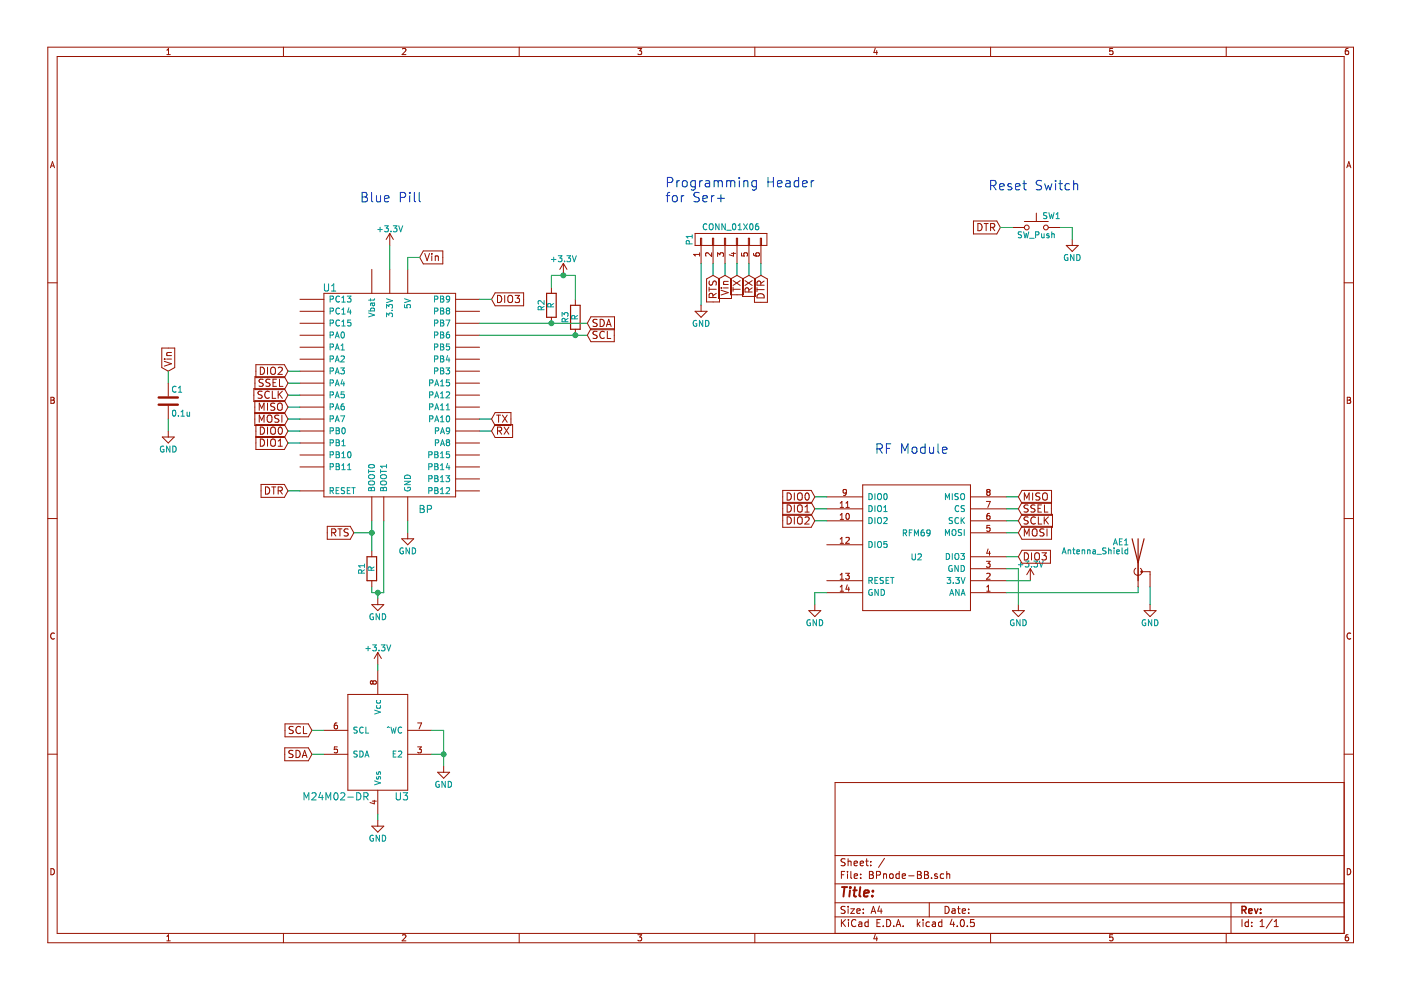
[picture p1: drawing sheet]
EESchema Schematic File Version 2
LIBS:power
LIBS:device
LIBS:transistors
LIBS:conn
LIBS:linear
LIBS:regul
LIBS:74xx
LIBS:cmos4000
LIBS:adc-dac
LIBS:memory
LIBS:xilinx
LIBS:microcontrollers
LIBS:dsp
LIBS:microchip
LIBS:analog_switches
LIBS:motorola
LIBS:texas
LIBS:intel
LIBS:audio
LIBS:interface
LIBS:digital-audio
LIBS:philips
LIBS:display
LIBS:cypress
LIBS:siliconi
LIBS:opto
LIBS:atmel
LIBS:contrib
LIBS:valves
LIBS:bluepill
LIBS:rfm69
LIBS:switches
LIBS:mechanical
LIBS:m24m02-dr
LIBS:BP-Extension-cache
EELAYER 25 0
EELAYER END
$Descr A4 11693 8268
encoding utf-8
Sheet 1 1
Title ""
Date ""
Rev ""
Comp ""
Comment1 ""
Comment2 ""
Comment3 ""
Comment4 ""
$EndDescr
$Comp
L BP U1
U 1 1
P 3250 3300
F 0 "U1" H 2750 4200 60  0000 C CNN
F 1 "BP" H 3550 2350 60  0000 C CNN
F 2 "BP:BLUEPILL-EXTENSION" H 3150 4050 60  0001 C CNN
F 3 "" H 3150 4050 60  0001 C CNN
	1    3250 3300
	1    0    0    -1  
$EndComp
$Comp
L R R1
U 1 1
P 3100 4750
F 0 "R1" V 3180 4750 50  0000 C CNN
F 1 "R" V 3100 4750 50  0000 C CNN
F 2 "Resistors_SMD:R_0805_HandSoldering" V 3030 4750 50  0001 C CNN
F 3 "" H 3100 4750 50  0000 C CNN
	1    3100 4750
	-1   0    0    1   
$EndComp
Wire Wire Line
	3100 4350 3100 4600
Wire Wire Line
	3200 4950 3200 4350
$Comp
L GND #PWR01
U 1 1
P 3150 5000
F 0 "#PWR01" H 3150 4750 50  0001 C CNN
F 1 "GND" H 3150 4850 50  0000 C CNN
F 2 "" H 3150 5000 50  0000 C CNN
F 3 "" H 3150 5000 50  0000 C CNN
	1    3150 5000
	1    0    0    -1  
$EndComp
Wire Wire Line
	3100 4900 3100 4950
Wire Wire Line
	3100 4950 3200 4950
Wire Wire Line
	3150 4950 3150 5000
Connection ~ 3150 4950
$Comp
L GND #PWR02
U 1 1
P 3400 4450
F 0 "#PWR02" H 3400 4200 50  0001 C CNN
F 1 "GND" H 3400 4300 50  0000 C CNN
F 2 "" H 3400 4450 50  0000 C CNN
F 3 "" H 3400 4450 50  0000 C CNN
	1    3400 4450
	1    0    0    -1  
$EndComp
Wire Wire Line
	3400 4350 3400 4450
$Comp
L +3.3V #PWR03
U 1 1
P 3250 2050
F 0 "#PWR03" H 3250 1900 50  0001 C CNN
F 1 "+3.3V" H 3250 2190 50  0000 C CNN
F 2 "" H 3250 2050 50  0000 C CNN
F 3 "" H 3250 2050 50  0000 C CNN
	1    3250 2050
	1    0    0    -1  
$EndComp
Wire Wire Line
	3250 2050 3250 2250
$Comp
L CONN_01X06 P1
U 1 1
P 6100 2000
F 0 "P1" H 6100 2350 50  0000 C CNN
F 1 "CONN_01X06" V 6200 2000 50  0000 C CNN
F 2 "BP:Pin_Header_Angled_1x06_Pitch2.54mm" H 6100 2000 50  0001 C CNN
F 3 "" H 6100 2000 50  0000 C CNN
	1    6100 2000
	0    -1   -1   0   
$EndComp
$Comp
L GND #PWR04
U 1 1
P 5850 2550
F 0 "#PWR04" H 5850 2300 50  0001 C CNN
F 1 "GND" H 5850 2400 50  0000 C CNN
F 2 "" H 5850 2550 50  0000 C CNN
F 3 "" H 5850 2550 50  0000 C CNN
	1    5850 2550
	1    0    0    -1  
$EndComp
Text GLabel 5950 2300 3    60   Input ~ 0
RTS
Text GLabel 6150 2300 3    60   Input ~ 0
TX
Text GLabel 6250 2300 3    60   Input ~ 0
RX
Text GLabel 6350 2300 3    60   Input ~ 0
DTR
Text GLabel 2400 4100 0    60   Input ~ 0
DTR
Text GLabel 4100 3600 2    60   Input ~ 0
RX
Text GLabel 4100 3500 2    60   Input ~ 0
TX
Wire Wire Line
	6350 2200 6350 2300
Wire Wire Line
	2400 4100 2500 4100
Wire Wire Line
	4100 3500 4000 3500
Wire Wire Line
	4000 3600 4100 3600
Wire Wire Line
	6150 2300 6150 2200
Wire Wire Line
	6250 2200 6250 2300
Wire Wire Line
	5850 2200 5850 2550
Wire Wire Line
	5950 2200 5950 2300
Text GLabel 2950 4450 0    60   Input ~ 0
RTS
Wire Wire Line
	2950 4450 3100 4450
Connection ~ 3100 4450
Text GLabel 6050 2300 3    60   Input ~ 0
Vin
Wire Wire Line
	6050 2200 6050 2300
Text GLabel 3500 2150 2    60   Input ~ 0
Vin
Wire Wire Line
	3500 2150 3400 2150
Wire Wire Line
	3400 2150 3400 2250
$Comp
L RFM69 U2
U 1 1
P 7650 4550
F 0 "U2" H 7650 4450 50  0000 C CNN
F 1 "RFM69" H 7650 4650 50  0000 C CNN
F 2 "RFM69:RFM69CW" H 7650 4150 50  0001 C CNN
F 3 "DOCUMENTATION" H 7700 4050 50  0001 C CNN
	1    7650 4550
	1    0    0    -1  
$EndComp
$Comp
L GND #PWR05
U 1 1
P 8500 5050
F 0 "#PWR05" H 8500 4800 50  0001 C CNN
F 1 "GND" H 8500 4900 50  0000 C CNN
F 2 "" H 8500 5050 50  0000 C CNN
F 3 "" H 8500 5050 50  0000 C CNN
	1    8500 5050
	1    0    0    -1  
$EndComp
$Comp
L +3.3V #PWR06
U 1 1
P 8600 4850
F 0 "#PWR06" H 8600 4700 50  0001 C CNN
F 1 "+3.3V" H 8600 4990 50  0000 C CNN
F 2 "" H 8600 4850 50  0000 C CNN
F 3 "" H 8600 4850 50  0000 C CNN
	1    8600 4850
	1    0    0    -1  
$EndComp
Text GLabel 8500 4250 2    60   Input ~ 0
SSEL
Text GLabel 8500 4350 2    60   Input ~ 0
SCLK
Text GLabel 8500 4150 2    60   Input ~ 0
MISO
Text GLabel 8500 4450 2    60   Input ~ 0
MOSI
Wire Wire Line
	8400 4750 8500 4750
Wire Wire Line
	8500 4750 8500 5050
$Comp
L GND #PWR07
U 1 1
P 6800 5050
F 0 "#PWR07" H 6800 4800 50  0001 C CNN
F 1 "GND" H 6800 4900 50  0000 C CNN
F 2 "" H 6800 5050 50  0000 C CNN
F 3 "" H 6800 5050 50  0000 C CNN
	1    6800 5050
	1    0    0    -1  
$EndComp
Wire Wire Line
	6900 4950 6800 4950
Wire Wire Line
	6800 4950 6800 5050
Wire Wire Line
	8400 4850 8600 4850
Wire Wire Line
	8400 4150 8500 4150
Wire Wire Line
	8500 4250 8400 4250
Wire Wire Line
	8400 4350 8500 4350
Wire Wire Line
	8500 4450 8400 4450
Wire Wire Line
	8400 4950 9500 4950
Text GLabel 2400 3500 0    60   Input ~ 0
MOSI
Text GLabel 2400 3300 0    60   Input ~ 0
SCLK
Text GLabel 2400 3400 0    60   Input ~ 0
MISO
Text GLabel 2400 3200 0    60   Input ~ 0
SSEL
Wire Wire Line
	2400 3200 2500 3200
Wire Wire Line
	2400 3300 2500 3300
Wire Wire Line
	2400 3400 2500 3400
Wire Wire Line
	2500 3500 2400 3500
$Comp
L SW_Push SW1
U 1 1
P 8650 1900
F 0 "SW1" H 8700 2000 50  0000 L CNN
F 1 "SW_Push" H 8650 1840 50  0000 C CNN
F 2 "BP:SMD_BUTTON" H 8650 2100 50  0001 C CNN
F 3 "" H 8650 2100 50  0000 C CNN
	1    8650 1900
	1    0    0    -1  
$EndComp
$Comp
L GND #PWR08
U 1 1
P 8950 2000
F 0 "#PWR08" H 8950 1750 50  0001 C CNN
F 1 "GND" H 8950 1850 50  0000 C CNN
F 2 "" H 8950 2000 50  0000 C CNN
F 3 "" H 8950 2000 50  0000 C CNN
	1    8950 2000
	1    0    0    -1  
$EndComp
Text GLabel 8350 1900 0    60   Input ~ 0
DTR
Wire Wire Line
	8350 1900 8450 1900
Wire Wire Line
	8850 1900 8950 1900
Wire Wire Line
	8950 1900 8950 2000
Text GLabel 6800 4150 0    60   Input ~ 0
DIO0
Text GLabel 6800 4250 0    60   Input ~ 0
DIO1
Text GLabel 6800 4350 0    60   Input ~ 0
DIO2
Text GLabel 8500 4650 2    60   Input ~ 0
DIO3
Wire Wire Line
	8500 4650 8400 4650
Wire Wire Line
	6800 4350 6900 4350
Wire Wire Line
	6900 4250 6800 4250
Wire Wire Line
	6800 4150 6900 4150
Text GLabel 2400 3600 0    60   Input ~ 0
DIO0
Text GLabel 2400 3700 0    60   Input ~ 0
DIO1
Wire Wire Line
	2400 3700 2500 3700
Wire Wire Line
	2500 3600 2400 3600
Text GLabel 2400 3100 0    60   Input ~ 0
DIO2
Wire Wire Line
	2400 3100 2500 3100
$Comp
L C C1
U 1 1
P 1400 3350
F 0 "C1" H 1425 3450 50  0000 L CNN
F 1 "0.1u" H 1425 3250 50  0000 L CNN
F 2 "Capacitors_SMD:C_0805_HandSoldering" H 1438 3200 50  0001 C CNN
F 3 "" H 1400 3350 50  0000 C CNN
	1    1400 3350
	1    0    0    -1  
$EndComp
Text GLabel 1400 3100 1    60   Input ~ 0
Vin
$Comp
L GND #PWR09
U 1 1
P 1400 3600
F 0 "#PWR09" H 1400 3350 50  0001 C CNN
F 1 "GND" H 1400 3450 50  0000 C CNN
F 2 "" H 1400 3600 50  0000 C CNN
F 3 "" H 1400 3600 50  0000 C CNN
	1    1400 3600
	1    0    0    -1  
$EndComp
Wire Wire Line
	1400 3600 1400 3500
Wire Wire Line
	1400 3200 1400 3100
Text GLabel 4100 2500 2    60   Input ~ 0
DIO3
Wire Wire Line
	4100 2500 4000 2500
Text Notes 7300 3800 0    79   ~ 0
RF Module
Text Notes 8250 1600 0    79   ~ 0
Reset Switch
Text Notes 5550 1700 0    79   ~ 0
Programming Header\nfor Ser+
Text Notes 3000 1700 0    79   ~ 0
Blue Pill
$Comp
L Antenna_Shield AE1
U 1 1
P 9500 4700
F 0 "AE1" H 9425 4875 50  0000 R CNN
F 1 "Antenna_Shield" H 9425 4800 50  0000 R CNN
F 2 "BP:U.FL-COAX" H 9500 4800 50  0001 C CNN
F 3 "" H 9500 4800 50  0001 C CNN
	1    9500 4700
	1    0    0    -1  
$EndComp
Wire Wire Line
	9500 4950 9500 4900
$Comp
L GND #PWR010
U 1 1
P 9600 5050
F 0 "#PWR010" H 9600 4800 50  0001 C CNN
F 1 "GND" H 9600 4900 50  0000 C CNN
F 2 "" H 9600 5050 50  0000 C CNN
F 3 "" H 9600 5050 50  0000 C CNN
	1    9600 5050
	1    0    0    -1  
$EndComp
Wire Wire Line
	9600 5050 9600 4900
$Comp
L M24M02-DR U3
U 1 1
P 3150 6200
F 0 "U3" H 3350 5750 60  0000 C CNN
F 1 "M24M02-DR" H 2800 5750 60  0000 C CNN
F 2 "Housings_SOIC:SOIC-8_3.9x4.9mm_Pitch1.27mm" H 3150 6200 60  0001 C CNN
F 3 "" H 3150 6200 60  0001 C CNN
	1    3150 6200
	1    0    0    -1  
$EndComp
$Comp
L GND #PWR011
U 1 1
P 3150 6850
F 0 "#PWR011" H 3150 6600 50  0001 C CNN
F 1 "GND" H 3150 6700 50  0000 C CNN
F 2 "" H 3150 6850 50  0000 C CNN
F 3 "" H 3150 6850 50  0000 C CNN
	1    3150 6850
	1    0    0    -1  
$EndComp
$Comp
L +3.3V #PWR012
U 1 1
P 3150 5550
F 0 "#PWR012" H 3150 5400 50  0001 C CNN
F 1 "+3.3V" H 3150 5690 50  0000 C CNN
F 2 "" H 3150 5550 50  0000 C CNN
F 3 "" H 3150 5550 50  0000 C CNN
	1    3150 5550
	1    0    0    -1  
$EndComp
Wire Wire Line
	3150 6800 3150 6850
Wire Wire Line
	3150 5600 3150 5550
$Comp
L GND #PWR013
U 1 1
P 3700 6400
F 0 "#PWR013" H 3700 6150 50  0001 C CNN
F 1 "GND" H 3700 6250 50  0000 C CNN
F 2 "" H 3700 6400 50  0000 C CNN
F 3 "" H 3700 6400 50  0000 C CNN
	1    3700 6400
	1    0    0    -1  
$EndComp
Wire Wire Line
	3600 6300 3700 6300
Wire Wire Line
	3700 6100 3700 6400
Wire Wire Line
	3600 6100 3700 6100
Connection ~ 3700 6300
Text GLabel 4900 2700 2    60   Input ~ 0
SDA
Text GLabel 4900 2800 2    60   Input ~ 0
SCL
Text GLabel 2600 6300 0    60   Input ~ 0
SDA
Text GLabel 2600 6100 0    60   Input ~ 0
SCL
Wire Wire Line
	2600 6100 2700 6100
Wire Wire Line
	2600 6300 2700 6300
$Comp
L R R2
U 1 1
P 4600 2550
F 0 "R2" V 4680 2550 50  0000 C CNN
F 1 "R" V 4600 2550 50  0000 C CNN
F 2 "Resistors_SMD:R_0805_HandSoldering" V 4530 2550 50  0001 C CNN
F 3 "" H 4600 2550 50  0000 C CNN
	1    4600 2550
	-1   0    0    1   
$EndComp
$Comp
L R R3
U 1 1
P 4800 2650
F 0 "R3" V 4880 2650 50  0000 C CNN
F 1 "R" V 4800 2650 50  0000 C CNN
F 2 "Resistors_SMD:R_0805_HandSoldering" V 4730 2650 50  0001 C CNN
F 3 "" H 4800 2650 50  0000 C CNN
	1    4800 2650
	-1   0    0    1   
$EndComp
Wire Wire Line
	4000 2700 4900 2700
Connection ~ 4600 2700
Wire Wire Line
	4000 2800 4900 2800
Connection ~ 4800 2800
$Comp
L +3.3V #PWR014
U 1 1
P 4700 2300
F 0 "#PWR014" H 4700 2150 50  0001 C CNN
F 1 "+3.3V" H 4700 2440 50  0000 C CNN
F 2 "" H 4700 2300 50  0000 C CNN
F 3 "" H 4700 2300 50  0000 C CNN
	1    4700 2300
	1    0    0    -1  
$EndComp
Wire Wire Line
	4600 2300 4800 2300
Wire Wire Line
	4600 2300 4600 2400
Wire Wire Line
	4800 2300 4800 2500
Connection ~ 4700 2300
$EndSCHEMATC
